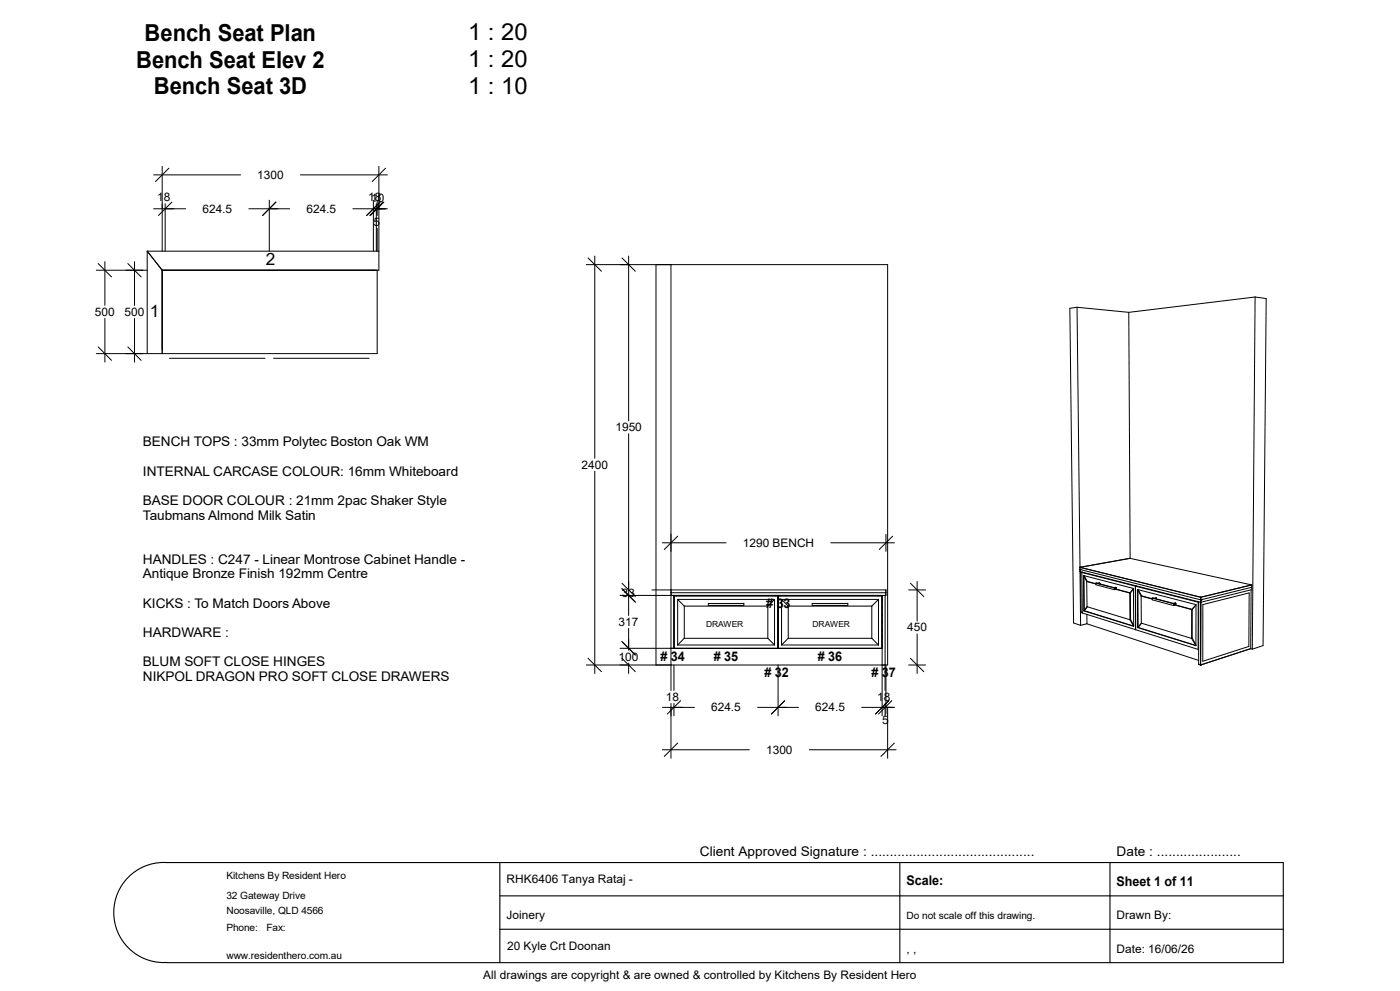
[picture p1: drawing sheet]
<svg xmlns="http://www.w3.org/2000/svg" width="420mm" height="297mm" viewBox="0 0 420 297" stroke-linecap="round" stroke-linejoin="round" font-family="sans-serif">
<path d="M150 258.5v30M269.9 258.5v30M333 258.5v30M150 268.5h235M150 278.5h235M50 288.5a15 15 0 0 1-15.9-15 15 15 0 0 1 15.9-15h335v30h-335" fill="none" stroke="#000" stroke-width=".33"/>
<g fill="none" stroke="#000" stroke-width=".3">
<path d="M46.1 52.4h26.1M48.7 49.9v25.4M50.7 50.4l-4 4M90.1 52.4h26.1M113.7 49.9v31.1h-65M115.7 50.4l-4.1 4M29.5 79l3.9 4M31.5 78.4v13.1M38.3 79l4 4M40.4 78.4v13.1M44.2 75.3l4.5 5.7M44.2 75.3v30.7"/>
<path d="M44.2 75.3h69.5M46.1 62.6h9.6M49.5 61.1v14.2M51.6 60.6l-4.1 4M74.6 62.6h12.3M80.8 60v15.3M82.8 60.6l-4 4M105.9 62.6h10.3M112 60v15.3M112.9 61.1v14.2M113.1 60v4.6M113.1 68.5v6.8"/>
<path d="M114 60.6l-4 4M114.9 60.6l-4 4M115.2 60.6l-4.1 4M175.9 79.3h90.4v120h-90.4M176.4 77.3l4 4M178.4 76.7v60.7M186.6 77.3l4 4M188.6 76.7v49.4M196.8 79.3v120M201.3 79.3v127.7M28.9 81h15.3M31.5 95.4v13.1"/>
<path d="M40.4 95.4v13.1M48.7 81v25M113.1 81v25h-84.2M323.1 92.1l-2.2 .3 1.2 94.3 2.1 .7M323.1 92.1l15.5 1.5M323.1 92.1l.9 77.9M338.6 93.6l.4 73.8M376.5 89l-37.9 4.6M376.5 89l3.3 .5-.9 104-3.2 1.1M376.5 89l-.8 105.6M29.5 104l3.9 4M38.3 104l4 4"/>
<path d="M50.8 107.4h28.7M82.1 107.4h28.6M188.6 130v54.4M178.4 141.2v60.6M186.6 176.4l4 4.1M186.6 174.8l4 4M195.6 176.8h70.2v1.7h-79.8M198.7 162.7h19.1M201.3 177.6h64.5M201.3 176.8v1.7M202.2 178.5v15.8M203 178.5v.2"/>
<path d="M203.3 179.6l2 2.1M203.3 179.6v13.7M203.3 179.6h29.1M203.3 160.7l-4 4M232.4 179.6l-2.1 2.1M232.4 179.6v13.7M232.6 178.5v.2M233.4 178.7h-31.1v15.6M233.4 178.5v15.8M234.2 178.5v.2M234.5 179.6h29M234.5 179.6l2 2.1"/>
<path d="M234.5 179.6v13.7M249.2 162.7h19.1M263.5 179.6l-2 2.1M263.5 179.6v13.7M263.8 178.5v.2M264.6 178.5v36M265.5 178.5v28.5M265.7 176.8v1.7M265.8 160.1v5.1M267.8 160.7l-4 4M272.6 176.8h5.1M273.1 174.8l4 4"/>
<path d="M275.1 174.3v11.8M324 170.7h.1M324 170h.1M324 171.3l.2 16.1M324 170v1.3M324 171.3h.1M324 170l36.2 9M324 171.3l36.2 9.2M324 170.7l36.2 9.1M324.2 171.4l.1 12.1M324.6 171.6l.1 12.1 34.7 10.9M324.6 171.6l34.9 8.9"/>
<path d="M324.6 171.5v.1M324.8 171.5l-.2 .1M325 172.5l1 1.8M325 172.5l.1 10.6M325 172.5l15 3.9M325.2 172.5l.1 10.5M325.2 172.5l1 1.8M326 174.3l2.8 .7M326 174.3l.1 7.5M326.2 174.3h-.2M326.2 174.3l2.5 .6M328.7 174.8l.1 .5 5.5 1.4"/>
<path d="M328.7 174.8l5.8 1.4M328.7 174.8l5.6 1.4M329.4 174.8l.4-.1zM329.8 174.7l.1 .1M329.9 174.8h-.5M329.9 174.8v.1M329.9 174.8l-.3 .1M329.9 174.9v.1M329.9 174.9h-.2M334.3 176.2v.5M334.5 176.5l4.4 1.2M334.5 176.2v.5h-.2"/>
<path d="M334.5 176.2h-.2M334.5 176.5l4.6 1.2M334.8 176.1h-.5M334.8 176.1l-.4 .1M334.8 176.1h.1M334.9 176.1l-.4 .1M334.9 176.4l-.4 .1M334.9 176.1v.1M334.9 176.2l-.4 .1M334.9 176.3h-.4M334.9 176.3l-.4 .1M334.9 176.2v.1"/>
<path d="M334.9 176.3v.1M338.9 177.7l.1 8M339 167.3l-15 2.7M339 167.3l.1 .1M339.1 167.4l36.4 7.9M339.1 177.7h-.2M339.1 177.7l.1 8M340 176.4l-1.1 1.3M340 176.4l.1 11.3M340 176.5l-.9 1.2M340.9 175.6l-.3 .1 .1 13M341.2 176.7l17.6 4.5"/>
<path d="M341.2 176.7l1.1 2M341.2 176.7l.1 11.4M342.3 178.7l.1 8.1M342.3 178.7l3.4 .8M342.5 178.6l3.2 .8M342.5 178.6l-1.1-1.9v11.4M342.5 178.6l-.2 .1M345.7 179.2l6.6 1.7M345.7 179.2v.6l6.4 1.7M345.7 179.2l6.4 1.8M346.8 179.2l-.5 .1M346.8 179.2h.1"/>
<path d="M346.9 179.2l-.5 .1M346.9 179.2v.1M346.9 179.3l-.4 .1M346.9 179.3v.1M346.9 179.4v.1M346.9 179.4h-.2M360.2 179.8h.1M360.2 179h.1M360.2 179v20.3M375.3 176.8l-.1 17.6M375.5 175.3h.1M375.5 175.3l-15.3 3.7"/>
<path d="M375.5 175.3v1.4l-15.3 3.8M375.5 176l-15.3 3.8M176.4 197.3l4 4M186 194.3h78.6M186.6 197.3l4 4M186.6 192.3l4 4M188.6 188.3v6.6M188.6 198.7v3.1M202.2 199.3v7.7M203.3 193.3h29.1M205.3 181.7v9.6M205.3 191.3l-2 2"/>
<path d="M205.3 181.7h25M205.3 191.3h25M212.5 180.9h10.7v.6h-10.7zM230.3 181.7v9.6M230.3 191.3l2.1 2M233.4 199.3v15.2M233.5 194.3v-15.6h31v15.6M234.5 193.3h29M236.5 181.7h25M236.5 191.3h25M236.5 181.7v9.6M236.5 191.3l-2 2"/>
<path d="M243.7 180.9h10.6v.6h-10.6zM261.5 181.7v9.6M261.5 191.3l2 2M265.8 199.3v14.7M272.6 199.3h5.1M273.1 197.3l4 4M275.1 190v11.8M324.3 183.5h.1M324.3 183.5l.4 .2M325.1 183.1l15 4.6M325.3 183l-.2 .1M325.3 183l14.8 4.6"/>
<path d="M326.1 184.1v2.9M326.1 186.9l-1.9 .5M326.1 187l33.5 10.9M326.1 181.8l-1 1.3M326.1 181.8l12.9 3.9M326.2 181.9l-.9 1.1M339 185.7l1.1 2M339.2 185.7h-.2M339.2 185.7l.9 1.7M341.3 188.1l17.5 5.4M341.4 188.1l17.4 5.3M341.4 188.1h-.1"/>
<path d="M342.4 186.8l-1.1 1.3M342.4 186.8l15.1 4.5M342.5 186.8l-1.1 1.3M352.1 181v.5M352.3 180.9h.1M352.3 181.2l5.3 1.4M352.3 180.9l-.2 .1M352.3 180.9v.6h-.2M352.3 181.3l5.2 1.4M352.5 180.7h.1M352.5 180.7l-.4 .1M352.6 180.7v.1"/>
<path d="M352.6 180.7l-.5 .2M352.6 180.8h.1M352.6 180.8l-.4 .1M352.7 180.8l-.4 .1M352.7 181.1l-.4 .1M352.7 180.8v.1M352.7 180.9l-.4 .1M352.7 181l-.4 .1M352.7 180.9v.1M352.7 181v.1M352.7 181h.1M357.5 191.3l1.3 2.2"/>
<path d="M357.5 182.7v8.6M357.6 182.6l-.1 .1M357.6 182.6v8.7M357.6 191.3h-.1M357.6 191.3l1.2 1.9M358.8 181.2l-1.3 1.5M358.8 181.4l-1.2 1.2M358.8 181.2v12.3M359.5 180.5l-.1 14.1M359.6 199.1h.1M359.6 194.6h-.2M359.6 199.1l.6 .2"/>
<path d="M359.6 180.4l-.1 .1M359.6 180.4v18.7M360.2 199.3h.1M360.2 180.5h.1M360.8 181.2l13.9-3.5-.1 16-13.8 4.5zM375.2 194.4l-15 4.9M375.2 194.4l.5 .2M198.7 212h9.6M201.3 210.8v16.4M202.2 210.8v3.7M204.2 210l-4 4M227.3 212h12.2"/>
<path d="M235.4 210l-4 4M258.5 212h9.8M265.5 210.8v3.7M266.3 212v15.2M266.6 210l-4 4M267.5 210l-4 4M198.7 224.7h26.1M203.3 222.7l-4 4M242.8 224.7h26M268.3 222.7l-4 4"/>
</g>
<g font-size="7">
<text x="43.4" y="12.2">Bench Seat Plan</text>
<text x="140.4" y="12">1 : 20</text>
<text x="40.8" y="20.2">Bench Seat Elev 2</text>
<text x="140.4" y="20.1">1 : 20</text>
<text x="46.1" y="28.3">Bench Seat 3D</text>
<text x="140.4" y="28.2">1 : 10</text>
</g>
<g font-size="5.1">
<text x="79.7" y="79.5">2</text>
<text x="45" y="94.9">1</text>
</g>
<g font-size="4">
<text x="42.9" y="133.8">BENCH TOPS : 33mm Polytec Boston Oak WM</text>
<text x="42.9" y="142.6">INTERNAL CARCASE COLOUR: 16mm Whiteboard</text>
<text x="42.9" y="151.3">BASE DOOR COLOUR : 21mm 2pac Shaker Style</text>
<text x="42.9" y="155.7">Taubmans Almond Milk Satin</text>
<text x="42.9" y="168.9">HANDLES : C247 - Linear Montrose Cabinet Handle -</text>
<text x="42.9" y="173.3">Antique Bronze Finish 192mm Centre</text>
<text x="42.9" y="182.1">KICKS : To Match Doors Above</text>
<text x="229.9" y="182.1"># 33</text>
<text x="42.9" y="190.9">HARDWARE :</text>
<text x="198.1" y="198"># 34</text>
<text x="214.2" y="198"># 35</text>
<text x="245.4" y="198"># 36</text>
<text x="42.9" y="199.7">BLUM SOFT CLOSE HINGES</text>
<text x="229.3" y="203"># 32</text>
<text x="261.4" y="203"># 37</text>
<text x="42.9" y="204.1">NIKPOL DRAGON PRO SOFT CLOSE DRAWERS</text>
<text x="210" y="256.5">Client Approved Signature : ...........................................</text>
<text x="335" y="256.5">Date : ......................</text>
<text x="272" y="265.3">Scale:</text>
<text x="335" y="265.5">Sheet 1 of 11</text>
</g>
<g font-size="3.5">
<text x="77.2" y="53.6">1300</text>
<text x="47.1" y="60.3">18</text>
<text x="60.7" y="63.8">624.5</text>
<text x="91.9" y="63.8">624.5</text>
<text x="110.4" y="60.3">18</text>
<text x="111.4" y="60.6">10</text>
<text x="112" y="67.7">5</text>
<text x="28.4" y="94.7">500</text>
<text x="37.3" y="94.7">500</text>
<text x="184.6" y="129.2">1950</text>
<text x="174.5" y="140.5">2400</text>
<text x="222.8" y="163.9">1290 BENCH</text>
<text x="186.6" y="178.8">33</text>
<text x="185.6" y="187.6">317</text>
<text x="272.1" y="189.2">450</text>
<text x="185.6" y="198">100</text>
<text x="199.7" y="210.1">18</text>
<text x="213.3" y="213.2">624.5</text>
<text x="244.6" y="213.2">624.5</text>
<text x="263.1" y="210.1">18</text>
<text x="264.7" y="217.1">5</text>
<text x="229.8" y="225.9">1300</text>
<text x="152" y="264.5">RHK6406 Tanya Rataj -</text>
<text x="152" y="275.5">Joinery</text>
<text x="335" y="275.5">Drawn By:</text>
<text x="152.1" y="284.6">20 Kyle Crt Doonan</text>
<text x="272" y="285.5">, ,</text>
<text x="335" y="285.5">Date: 16/06/26</text>
<text x="145" y="293.5">All drawings are copyright &amp; are owned &amp; controlled by Kitchens By Resident Hero</text>
</g>
<g font-size="3">
<text x="67.9" y="263.5">Kitchens By Resident Hero</text>
<text x="67.9" y="269.5">32 Gateway Drive</text>
<text x="67.9" y="274">Noosaville, QLD 4566</text>
<text x="272" y="275.5">Do not scale off this drawing.</text>
<text x="67.9" y="279">Phone:</text>
<text x="79.9" y="279">Fax:</text>
<text x="67.9" y="287.5">www.residenthero.com.au</text>
</g>
<g font-size="2.5">
<text x="211.8" y="188">DRAWER</text>
<text x="243.8" y="187.9">DRAWER</text>
</g>
</svg>
